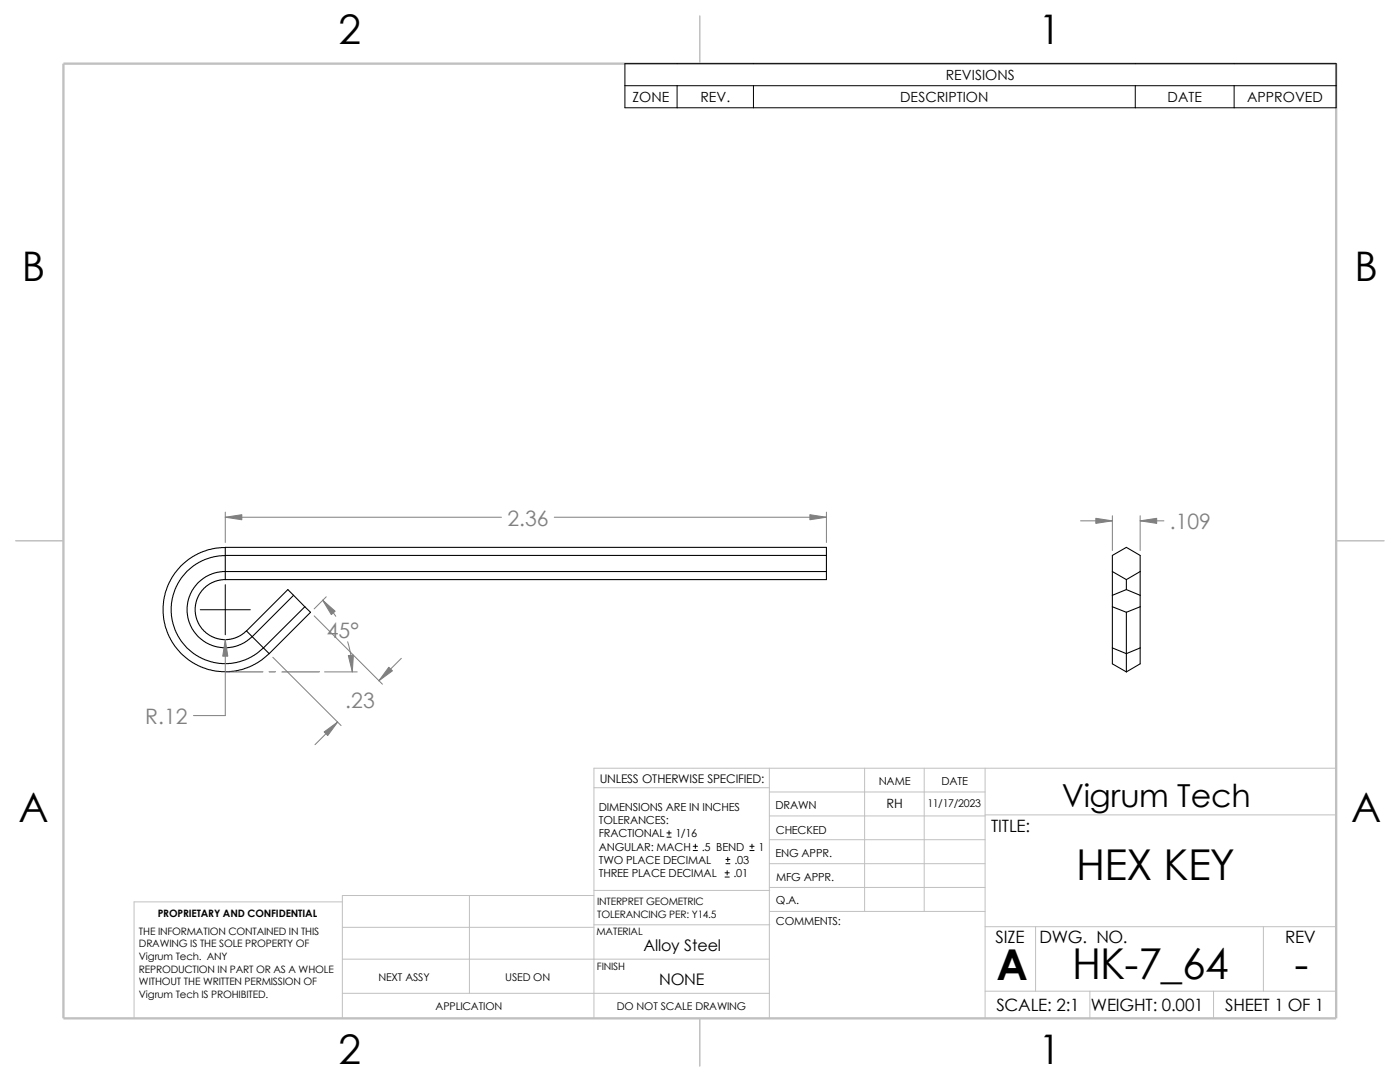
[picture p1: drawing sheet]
<svg xmlns="http://www.w3.org/2000/svg" width="279mm" height="216mm" viewBox="0 0 279 216" stroke-linecap="round" stroke-linejoin="round" font-family="sans-serif">
<g fill="none" stroke="#c0c0c0" stroke-width=".2">
<path d="M118.5 157.2h35M153.5 158h43.1M153.5 153.3v49.9M172.6 153.3v28.6M184.4 153.3v28.6M196.6 153.3v49.9M266.7 153.3h-148.2v49.9M68.3 180h-41.5v23.2M93.7 178.7v19.5M118.5 178.7h-50.2v24.5M118.5 177.7h35.1M153.5 162.8h43.1"/>
<path d="M153.5 167.6h43.1M153.5 177.1h43.1M153.5 172.3h43.1M196.6 162.6h70.1M68.3 198.2h85.2M68.3 191.4h85.2M68.3 185h50.2M118.5 184.5h35.1M153.6 181.9h43M196.6 184.9h70.1M196.6 197.8h70.1M206.7 184.9v12.9"/>
<path d="M217.5 197.8v5.4M242.2 197.8v5.4M252.1 184.9v12.9"/>
</g>
<path d="M139.7 3.2v9.5M3.1 107.9h9.6M266.7 107.9h9.5M139.7 203.2v9.5" fill="none" stroke="#c0c0c0" stroke-width=".21"/>
<path d="M12.7 12.7h254v190.5h-254z" fill="none" stroke="#c0c0c0" stroke-width=".47"/>
<g fill="none" stroke="#000" stroke-width=".21">
<path d="M45 109.3h-1.7l-1.7 .4-1.6 .5-1.4 .8-2.4 1.9-1.9 2.4-1.2 2.6-.5 3 .1 2.7 .8 2.9 1.5 2.5 1.2 1.4 1.3 1.2 2.5 1.5 2.5 .7 3.2 .2 3-.5 2.6-1.2 2.4-1.9M45 110.9h-1.3l-1.5 .3-1.8 .6-1.8 1.1-1.3 1.1-1.5 1.9-.8 1.6-.5 1.4-.3 1.5v1.9l.2 1.6 .6 1.9 .8 1.6 .7 1 .8 .9 1.9 1.5 1.6 .8 1.4 .5 2.1 .3 2.9-.2 2.2-.8 1.3-.6 1.9-1.5 8.2-8.2M45 115.7l-1.5 .1-1.6 .7-1.2 .9-.9 1.2-.6 1.3-.3 1.3 .1 1.5 .5 1.6 .8 1.2 .9 .9 1.1 .6 1.8 .6h1.3l1.3-.2 1.3-.6 1.2-.9M45 109.2h119.9v6.5h-119.9zM45 110.8h119.9M58.6 118.8l2.2 2.3M58.6 118.8l-1.2-1.2-8.2 8.3M164.9 114h-120.5l-1.8 .4-1.6 .7-1.5 1.1-.5 .7-1.1 1.8-.4 1.4-.2 1 .2 2 .4 1.5 .8 1.3 .8 1.1 1.5 1.2 1.4 .6 1 .3 1 .1 2-.1 1.5-.4 1.8-1.1 8.9-8.8M222 114v4.8M222 114v-3.2l2.8-1.6 2.7 1.6v3.2M222 118.8v10.5M222 114l2.8 1.7"/>
<path d="M224.8 115.7v1.9M224.8 117.6l2.7 1.2M224.8 117.6l-2.8 1.2M227.5 118.8v10.5M227.5 114l-2.7 1.7M227.5 114v4.8M49.2 125.9l4.5 4.5M60.8 121.1l1.2 1.1-8.3 8.2M222 129.3v3.2l2.8 1.6M222 121.1l2.8 1.1M222 129.3l2.8 1.1M224.8 130.4v3.7"/>
<path d="M224.8 122.2v8.2M227.5 121.1l-2.7 1.1M227.5 129.3l-2.7 1.1M227.5 129.3v3.2l-2.7 1.6"/>
</g>
<path d="M45 134.1h7.5M53.7 134.1h1.3M56.3 134.1h7.5" fill="none" stroke="#00f" stroke-width=".2"/>
<g fill="none" stroke="#808080" stroke-width=".2">
<path d="M45 102.2v6M45 103.2h55.1M64.4 119.8l2.6 3.2M65.1 119.1l-2.4 2.4M110.6 103.2h54.3M164.9 102.2v6M215.6 103.9h6.4M222 102.9v7M227.5 102.9v7M227.5 103.9h4.8M45 127.6v15.2h-6.4M54.4 131.1l13.7 13.7"/>
<path d="M62.7 122.9l13.6 13.6M64.8 134.1h6.5M69.4 128.1a21.6 21.6 0 0 1 .9 6M80.1 131.4l-4.5 4.4M67.4 144.1l-4.5 4.5"/>
</g>
<g fill="#808080" stroke="#808080" stroke-width=".2">
<path d="M69.5 130.8l1-.1-.2 3.4z"/>
<path d="M64.4 119.8l2.5 2.2-.8 .6z"/>
<path d="M77.6 133.1l.7 .8-2.7 1.9z"/>
<path d="M45 103.2l3.3-.5v1z"/>
<path d="M161.6 102.7l3.3 .5-3.3 .5z"/>
<path d="M64.7 146l2.7-1.9-2 2.7z"/>
<path d="M45 127.6l.5 3.3h-1.1z"/>
<path d="M218.7 103.4l3.3 .5-3.3 .5z"/>
<path d="M227.5 103.9l3.3-.5v1z"/>
</g>
<g fill="none" stroke="#000" stroke-width=".2">
<path d="M124.7 12.7h142v8.8h-142zM124.7 17.1h142M135.1 17.1v4.4M150.4 17.1v4.4M226.6 17.1v4.4M246.3 17.1v4.4M45 116.7v10M40 121.7h10M133.1 167h.8M133.1 166.2h.8M133.5 165.8v.8M138.3 169.7h.9"/>
<path d="M138.3 168.9h.9M138.8 168.4v.9M144.7 175h.8M144.7 174.2h.8M144.9 172.3h.8M144.9 171.5h.8M145.1 173.7v.9M145.2 171.1v.8M149.6 169.7h.9M149.6 168.9h.9M150.1 168.4v.9"/>
</g>
<g font-size="8.5">
<text x="214.8" y="175.5">HEX KEY</text>
<text x="198.8" y="195.5">A</text>
<text x="214" y="195.3">HK-7_64</text>
<text x="258.4" y="195.3">-</text>
</g>
<g font-size="8.1">
<text x="67.6" y="8.8">2</text>
<text x="207.3" y="8.8">1</text>
<text x="4.4" y="56.1">B</text>
<text x="270.3" y="56.1">B</text>
<text x="3.7" y="164.1">A</text>
<text x="269.6" y="164.1">A</text>
<text x="67.6" y="212.3">2</text>
<text x="207.3" y="212.3">1</text>
</g>
<text font-size="6.3" x="211.9" y="161">Vigrum Tech</text>
<g font-size="4.2" fill="#808080">
<text x="101.3" y="104.9">2.36</text>
<text x="233.5" y="105.6">.109</text>
<text x="65.2" y="127.2">45°</text>
<text x="68.9" y="141.3">.23</text>
<text x="29" y="144.5">R.12</text>
</g>
<g font-size="3.4">
<text x="197.8" y="166">TITLE:</text>
<text x="198.7" y="188.1">SIZE</text>
<text x="207.5" y="188.1">DWG. NO.</text>
<text x="256.5" y="188.2">REV</text>
<text x="198.8" y="201.7">SCALE: 2:1</text>
<text x="217.7" y="201.8">WEIGHT: 0.001</text>
<text x="244.5" y="201.7">SHEET 1 OF 1</text>
</g>
<g font-size="3.2">
<text x="128.4" y="189.8">Alloy Steel</text>
<text x="131.6" y="196.6">NONE</text>
</g>
<g font-size="2.8">
<text x="188.8" y="16">REVISIONS</text>
<text x="126.2" y="20.4">ZONE</text>
<text x="139.8" y="20.4">REV.</text>
<text x="179.6" y="20.4">DESCRIPTION</text>
<text x="233" y="20.4">DATE</text>
<text x="248.9" y="20.4">APPROVED</text>
</g>
<text font-size="2.5" x="177" y="161.3">RH</text>
<text font-size="2.4" x="119.7" y="156.2">UNLESS OTHERWISE SPECIFIED:</text>
<g font-size="2.2">
<text x="119.5" y="161.8">DIMENSIONS ARE IN INCHES</text>
<text x="154.8" y="161.5">DRAWN</text>
<text x="175.4" y="156.7">NAME</text>
<text x="187.9" y="156.7">DATE</text>
<text x="119.5" y="164.4">TOLERANCES:</text>
<text x="119.5" y="167.1">FRACTIONAL</text>
<text x="134.8" y="167.1">1/16</text>
<text x="154.8" y="166.3">CHECKED</text>
<text x="119.5" y="172.4">TWO PLACE DECIMAL</text>
<text x="119.5" y="169.8">ANGULAR: MACH</text>
<text x="140" y="169.8">.5 BEND</text>
<text x="146.6" y="172.4">.03</text>
<text x="151.3" y="169.8">1</text>
<text x="154.8" y="171">ENG APPR.</text>
<text x="119.5" y="175">THREE PLACE DECIMAL</text>
<text x="146.4" y="175">.01</text>
<text x="154.9" y="175.7">MFG APPR.</text>
<text x="154.9" y="184.7">COMMENTS:</text>
<text x="154.9" y="180.5">Q.A.</text>
</g>
<g font-size="2.1">
<text x="185.1" y="161">11/17/2023</text>
<text x="75.5" y="195.7">NEXT ASSY</text>
<text x="100.8" y="195.7">USED ON</text>
<text x="86.9" y="201.5">APPLICATION</text>
<text x="123.1" y="201.6">DO NOT SCALE DRAWING</text>
</g>
<g font-size="2">
<text x="31.5" y="183">PROPRIETARY AND CONFIDENTIAL</text>
<text x="119.2" y="183.1">TOLERANCING PER: Y14.5</text>
<text x="119.2" y="180.6">INTERPRET GEOMETRIC</text>
<text x="27.7" y="186.5">THE INFORMATION CONTAINED IN THIS</text>
<text x="27.7" y="189.1">DRAWING IS THE SOLE PROPERTY OF</text>
<text x="27.7" y="191.6">Vigrum Tech. ANY</text>
<text x="119" y="186.6">MATERIAL</text>
<text x="27.7" y="194.1">REPRODUCTION IN PART OR AS A WHOLE</text>
<text x="27.7" y="196.6">WITHOUT THE WRITTEN PERMISSION OF</text>
<text x="119.1" y="193.5">FINISH</text>
<text x="27.7" y="199.1">Vigrum Tech IS PROHIBITED.</text>
</g>
</svg>
